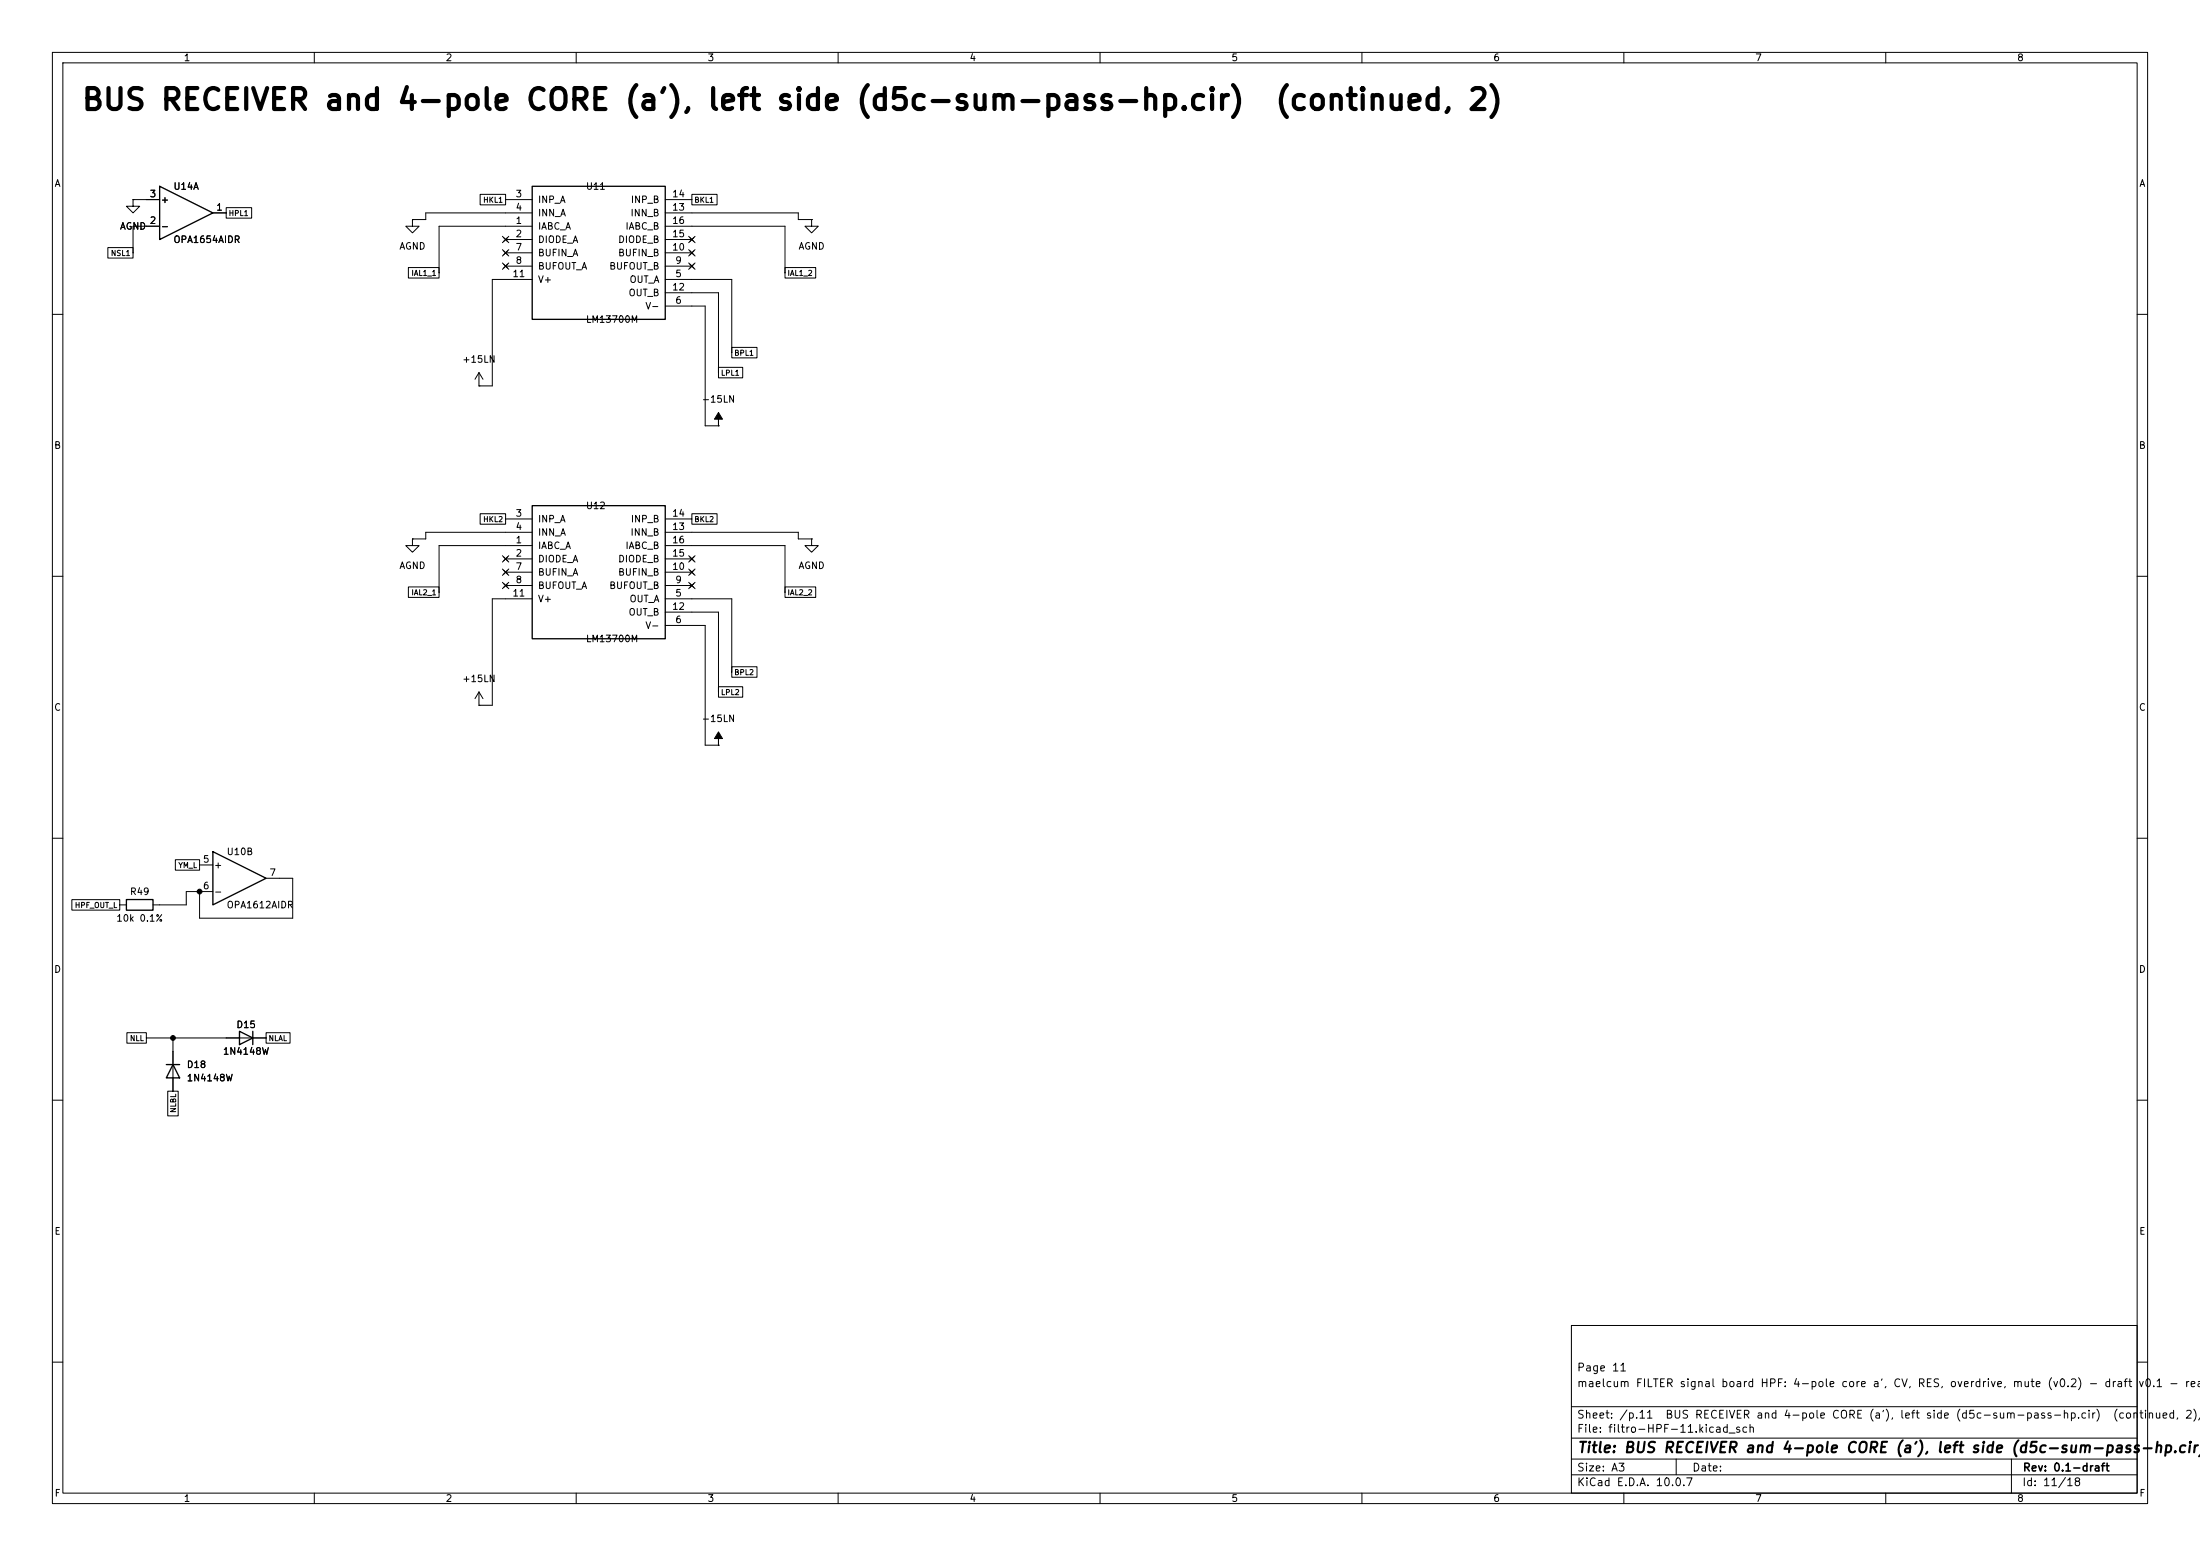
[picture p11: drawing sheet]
(kicad_sch
 (version 20260101)
 (generator "eeschema")
 (generator_version "10.0")
 (paper "A3")
 (title_block
  (title "BUS RECEIVER and 4-pole CORE (a'), left side (d5c-sum-pass-hp.cir)  (continued, 2)")
  (rev "0.1-draft")
  (comment 1 "maelcum FILTER signal board HPF: 4-pole core a', CV, RES, overdrive, mute (v0.2) - draft v0.1 - readable schematic")
  (comment 2 "Page 11"))
 (lib_symbols
  (symbol
   "Amplifier_Operational:TL074"
   (pin_names
    (offset 0.127)) (exclude_from_sim no) (in_bom yes) (on_board yes)
   (in_pos_files yes)
   (duplicate_pin_numbers_are_jumpers no)
   (property
    "Reference"
    "U" (at 0 5.08 0) (show_name no) (do_not_autoplace no) (effects (font (size 1.27 1.27)) (justify left)))
   (property
    "Value"
    "TL074" (at 0 -5.08 0) (show_name no) (do_not_autoplace no) (effects (font (size 1.27 1.27)) (justify left)))
   (property
    "Footprint"
    "" (at -1.27 2.54 0) (show_name no) (do_not_autoplace no) (hide yes) (effects (font (size 1.27 1.27))))
   (property
    "Datasheet"
    "http://www.ti.com/lit/ds/symlink/tl071.pdf" (at 1.27 5.08 0) (show_name no) (do_not_autoplace no) (hide yes) (effects (font (size 1.27 1.27))))
   (property
    "Description"
    "Quad Low-Noise JFET-Input Operational Amplifiers, DIP-14/SOIC-14" (at 0 0 0) (show_name no) (do_not_autoplace no) (hide yes) (effects (font (size 1.27 1.27))))
   (property
    "ki_locked"
    "" (at 0 0 0) (show_name no) (do_not_autoplace no) (effects (font (size 1.27 1.27))))
   (property
    "ki_keywords"
    "quad opamp" (at 0 0 0) (show_name no) (do_not_autoplace no) (hide yes) (effects (font (size 1.27 1.27))))
   (property
    "ki_fp_filters"
    "SOIC*3.9x8.7mm*P1.27mm* DIP*W7.62mm* TSSOP*4.4x5mm*P0.65mm* SSOP*5.3x6.2mm*P0.65mm* MSOP*3x3mm*P0.5mm*" (at 0 0 0) (show_name no) (do_not_autoplace no) (hide yes) (effects (font (size 1.27 1.27))))
   (symbol
    "TL074_1_1"
    (polyline (pts (xy -5.08 5.08) (xy 5.08 0) (xy -5.08 -5.08) (xy -5.08 5.08)) (stroke (width 0.254) (type default)) (fill (type background)))
    (pin
    output
    line (at 7.62 0 180) (length 2.54) (name
    "" (effects (font (size 1.27 1.27)))) (number
    "1" (effects (font (size 1.27 1.27)))))
    (pin
    input
    line (at -7.62 -2.54 0) (length 2.54) (name
    "-" (effects (font (size 1.27 1.27)))) (number
    "2" (effects (font (size 1.27 1.27)))))
    (pin
    input
    line (at -7.62 2.54 0) (length 2.54) (name
    "+" (effects (font (size 1.27 1.27)))) (number
    "3" (effects (font (size 1.27 1.27))))))
   (symbol
    "TL074_2_1"
    (polyline (pts (xy -5.08 5.08) (xy 5.08 0) (xy -5.08 -5.08) (xy -5.08 5.08)) (stroke (width 0.254) (type default)) (fill (type background)))
    (pin
    input
    line (at -7.62 2.54 0) (length 2.54) (name
    "+" (effects (font (size 1.27 1.27)))) (number
    "5" (effects (font (size 1.27 1.27)))))
    (pin
    input
    line (at -7.62 -2.54 0) (length 2.54) (name
    "-" (effects (font (size 1.27 1.27)))) (number
    "6" (effects (font (size 1.27 1.27)))))
    (pin
    output
    line (at 7.62 0 180) (length 2.54) (name
    "" (effects (font (size 1.27 1.27)))) (number
    "7" (effects (font (size 1.27 1.27))))))
   (symbol
    "TL074_3_1"
    (polyline (pts (xy -5.08 5.08) (xy 5.08 0) (xy -5.08 -5.08) (xy -5.08 5.08)) (stroke (width 0.254) (type default)) (fill (type background)))
    (pin
    output
    line (at 7.62 0 180) (length 2.54) (name
    "" (effects (font (size 1.27 1.27)))) (number
    "8" (effects (font (size 1.27 1.27)))))
    (pin
    input
    line (at -7.62 -2.54 0) (length 2.54) (name
    "-" (effects (font (size 1.27 1.27)))) (number
    "9" (effects (font (size 1.27 1.27)))))
    (pin
    input
    line (at -7.62 2.54 0) (length 2.54) (name
    "+" (effects (font (size 1.27 1.27)))) (number
    "10" (effects (font (size 1.27 1.27))))))
   (symbol
    "TL074_4_1"
    (polyline (pts (xy -5.08 5.08) (xy 5.08 0) (xy -5.08 -5.08) (xy -5.08 5.08)) (stroke (width 0.254) (type default)) (fill (type background)))
    (pin
    input
    line (at -7.62 2.54 0) (length 2.54) (name
    "+" (effects (font (size 1.27 1.27)))) (number
    "12" (effects (font (size 1.27 1.27)))))
    (pin
    input
    line (at -7.62 -2.54 0) (length 2.54) (name
    "-" (effects (font (size 1.27 1.27)))) (number
    "13" (effects (font (size 1.27 1.27)))))
    (pin
    output
    line (at 7.62 0 180) (length 2.54) (name
    "" (effects (font (size 1.27 1.27)))) (number
    "14" (effects (font (size 1.27 1.27))))))
   (symbol
    "TL074_5_1"
    (pin
    power_in
    line (at -2.54 7.62 270) (length 3.81) (name
    "V+" (effects (font (size 1.27 1.27)))) (number
    "4" (effects (font (size 1.27 1.27)))))
    (pin
    power_in
    line (at -2.54 -7.62 90) (length 3.81) (name
    "V-" (effects (font (size 1.27 1.27)))) (number
    "11" (effects (font (size 1.27 1.27))))))
   (embedded_fonts no))
  (symbol
   "power:GND"
   (power global)
   (pin_numbers (hide yes))
   (pin_names
    (offset 0) (hide yes)) (exclude_from_sim no) (in_bom yes) (on_board yes)
   (in_pos_files yes)
   (duplicate_pin_numbers_are_jumpers no)
   (property
    "Reference"
    "#PWR" (at 0 -6.35 0) (show_name no) (do_not_autoplace no) (hide yes) (effects (font (size 1.27 1.27))))
   (property
    "Value"
    "GND" (at 0 -3.81 0) (show_name no) (do_not_autoplace no) (effects (font (size 1.27 1.27))))
   (property
    "Footprint"
    "" (at 0 0 0) (show_name no) (do_not_autoplace no) (hide yes) (effects (font (size 1.27 1.27))))
   (property
    "Datasheet"
    "" (at 0 0 0) (show_name no) (do_not_autoplace no) (hide yes) (effects (font (size 1.27 1.27))))
   (property
    "Description"
    "Power symbol creates a global label with name \"GND\" , ground" (at 0 0 0) (show_name no) (do_not_autoplace no) (hide yes) (effects (font (size 1.27 1.27))))
   (property
    "ki_keywords"
    "global power" (at 0 0 0) (show_name no) (do_not_autoplace no) (hide yes) (effects (font (size 1.27 1.27))))
   (symbol
    "GND_0_1"
    (polyline (pts (xy 0 0) (xy 0 -1.27) (xy 1.27 -1.27) (xy 0 -2.54) (xy -1.27 -1.27) (xy 0 -1.27)) (stroke (width 0) (type default)) (fill (type none))))
   (symbol
    "GND_1_1"
    (pin
    power_in
    line (at 0 0 270) (length 0) (name
    "" (effects (font (size 1.27 1.27)))) (number
    "1" (effects (font (size 1.27 1.27))))))
   (embedded_fonts no))
  (symbol
   "maelcum:LM13700"
   (pin_names
    (offset 1.016)) (exclude_from_sim no) (in_bom yes) (on_board yes)
   (property
    "Reference"
    "U" (at 0 15.24 0) (effects (font (size 1.27 1.27))))
   (property
    "Value"
    "LM13700" (at 0 -15.24 0) (effects (font (size 1.27 1.27))))
   (property
    "Footprint"
    "Package_SO:SOIC-16_3.9x9.9mm_P1.27mm" (at 0 0 0) (effects (font (size 1.27 1.27)) (hide yes)))
   (property
    "Datasheet"
    "" (at 0 0 0) (effects (font (size 1.27 1.27)) (hide yes)))
   (property
    "Description"
    "OTA doppio. Pinout TI SNOSBW2F rev. nov 2015, §5 (2026-11-16)" (at 0 0 0) (effects (font (size 1.27 1.27)) (hide yes)))
   (symbol
    "LM13700_0_1"
    (rectangle (start -12.7 12.7) (end 12.7 -12.7) (stroke (width 0.254) (type default)) (fill (type background))))
   (symbol
    "LM13700_1_1"
    (pin
    input
    line (at -17.78 10.16 0) (length 5.08) (name
    "INP_A" (effects (font (size 1.27 1.27)))) (number
    "3" (effects (font (size 1.27 1.27)))))
    (pin
    input
    line (at -17.78 7.62 0) (length 5.08) (name
    "INN_A" (effects (font (size 1.27 1.27)))) (number
    "4" (effects (font (size 1.27 1.27)))))
    (pin
    input
    line (at -17.78 5.08 0) (length 5.08) (name
    "IABC_A" (effects (font (size 1.27 1.27)))) (number
    "1" (effects (font (size 1.27 1.27)))))
    (pin
    no_connect
    line (at -17.78 2.54 0) (length 5.08) (name
    "DIODE_A" (effects (font (size 1.27 1.27)))) (number
    "2" (effects (font (size 1.27 1.27)))))
    (pin
    no_connect
    line (at -17.78 0 0) (length 5.08) (name
    "BUFIN_A" (effects (font (size 1.27 1.27)))) (number
    "7" (effects (font (size 1.27 1.27)))))
    (pin
    no_connect
    line (at -17.78 -2.54 0) (length 5.08) (name
    "BUFOUT_A" (effects (font (size 1.27 1.27)))) (number
    "8" (effects (font (size 1.27 1.27)))))
    (pin
    power_in
    line (at -17.78 -5.08 0) (length 5.08) (name
    "V+" (effects (font (size 1.27 1.27)))) (number
    "11" (effects (font (size 1.27 1.27)))))
    (pin
    input
    line (at 17.78 10.16 180) (length 5.08) (name
    "INP_B" (effects (font (size 1.27 1.27)))) (number
    "14" (effects (font (size 1.27 1.27)))))
    (pin
    input
    line (at 17.78 7.62 180) (length 5.08) (name
    "INN_B" (effects (font (size 1.27 1.27)))) (number
    "13" (effects (font (size 1.27 1.27)))))
    (pin
    input
    line (at 17.78 5.08 180) (length 5.08) (name
    "IABC_B" (effects (font (size 1.27 1.27)))) (number
    "16" (effects (font (size 1.27 1.27)))))
    (pin
    no_connect
    line (at 17.78 2.54 180) (length 5.08) (name
    "DIODE_B" (effects (font (size 1.27 1.27)))) (number
    "15" (effects (font (size 1.27 1.27)))))
    (pin
    no_connect
    line (at 17.78 0 180) (length 5.08) (name
    "BUFIN_B" (effects (font (size 1.27 1.27)))) (number
    "10" (effects (font (size 1.27 1.27)))))
    (pin
    no_connect
    line (at 17.78 -2.54 180) (length 5.08) (name
    "BUFOUT_B" (effects (font (size 1.27 1.27)))) (number
    "9" (effects (font (size 1.27 1.27)))))
    (pin
    passive
    line (at 17.78 -5.08 180) (length 5.08) (name
    "OUT_A" (effects (font (size 1.27 1.27)))) (number
    "5" (effects (font (size 1.27 1.27)))))
    (pin
    passive
    line (at 17.78 -7.62 180) (length 5.08) (name
    "OUT_B" (effects (font (size 1.27 1.27)))) (number
    "12" (effects (font (size 1.27 1.27)))))
    (pin
    power_in
    line (at 17.78 -10.16 180) (length 5.08) (name
    "V-" (effects (font (size 1.27 1.27)))) (number
    "6" (effects (font (size 1.27 1.27)))))))
  (symbol
   "power:+15V"
   (power global)
   (pin_numbers (hide yes))
   (pin_names
    (offset 0) (hide yes)) (exclude_from_sim no) (in_bom yes) (on_board yes)
   (in_pos_files yes)
   (duplicate_pin_numbers_are_jumpers no)
   (property
    "Reference"
    "#PWR" (at 0 -3.81 0) (show_name no) (do_not_autoplace no) (hide yes) (effects (font (size 1.27 1.27))))
   (property
    "Value"
    "+15V" (at 0 3.556 0) (show_name no) (do_not_autoplace no) (effects (font (size 1.27 1.27))))
   (property
    "Footprint"
    "" (at 0 0 0) (show_name no) (do_not_autoplace no) (hide yes) (effects (font (size 1.27 1.27))))
   (property
    "Datasheet"
    "" (at 0 0 0) (show_name no) (do_not_autoplace no) (hide yes) (effects (font (size 1.27 1.27))))
   (property
    "Description"
    "Power symbol creates a global label with name \"+15V\"" (at 0 0 0) (show_name no) (do_not_autoplace no) (hide yes) (effects (font (size 1.27 1.27))))
   (property
    "ki_keywords"
    "global power" (at 0 0 0) (show_name no) (do_not_autoplace no) (hide yes) (effects (font (size 1.27 1.27))))
   (symbol
    "+15V_0_1"
    (polyline (pts (xy -0.762 1.27) (xy 0 2.54)) (stroke (width 0) (type default)) (fill (type none)))
    (polyline (pts (xy 0 2.54) (xy 0.762 1.27)) (stroke (width 0) (type default)) (fill (type none)))
    (polyline (pts (xy 0 0) (xy 0 2.54)) (stroke (width 0) (type default)) (fill (type none))))
   (symbol
    "+15V_1_1"
    (pin
    power_in
    line (at 0 0 90) (length 0) (name
    "" (effects (font (size 1.27 1.27)))) (number
    "1" (effects (font (size 1.27 1.27))))))
   (embedded_fonts no))
  (symbol
   "power:-15V"
   (power global)
   (pin_numbers (hide yes))
   (pin_names
    (offset 0) (hide yes)) (exclude_from_sim no) (in_bom yes) (on_board yes)
   (in_pos_files yes)
   (duplicate_pin_numbers_are_jumpers no)
   (property
    "Reference"
    "#PWR" (at 0 -3.81 0) (show_name no) (do_not_autoplace no) (hide yes) (effects (font (size 1.27 1.27))))
   (property
    "Value"
    "-15V" (at 0 3.556 0) (show_name no) (do_not_autoplace no) (effects (font (size 1.27 1.27))))
   (property
    "Footprint"
    "" (at 0 0 0) (show_name no) (do_not_autoplace no) (hide yes) (effects (font (size 1.27 1.27))))
   (property
    "Datasheet"
    "" (at 0 0 0) (show_name no) (do_not_autoplace no) (hide yes) (effects (font (size 1.27 1.27))))
   (property
    "Description"
    "Power symbol creates a global label with name \"-15V\"" (at 0 0 0) (show_name no) (do_not_autoplace no) (hide yes) (effects (font (size 1.27 1.27))))
   (property
    "ki_keywords"
    "global power" (at 0 0 0) (show_name no) (do_not_autoplace no) (hide yes) (effects (font (size 1.27 1.27))))
   (symbol
    "-15V_0_0"
    (pin
    power_in
    line (at 0 0 90) (length 0) (name
    "" (effects (font (size 1.27 1.27)))) (number
    "1" (effects (font (size 1.27 1.27))))))
   (symbol
    "-15V_0_1"
    (polyline (pts (xy 0 0) (xy 0 1.27) (xy 0.762 1.27) (xy 0 2.54) (xy -0.762 1.27) (xy 0 1.27)) (stroke (width 0) (type default)) (fill (type outline))))
   (embedded_fonts no))
  (symbol
   "Amplifier_Operational:OPA1612AxD"
   (pin_names
    (offset 0.127)) (exclude_from_sim no) (in_bom yes) (on_board yes)
   (in_pos_files yes)
   (duplicate_pin_numbers_are_jumpers no)
   (property
    "Reference"
    "U" (at 0 5.08 0) (show_name no) (do_not_autoplace no) (effects (font (size 1.27 1.27)) (justify left)))
   (property
    "Value"
    "OPA1612AxD" (at 0 -5.08 0) (show_name no) (do_not_autoplace no) (effects (font (size 1.27 1.27)) (justify left)))
   (property
    "Footprint"
    "" (at 0 0 0) (show_name no) (do_not_autoplace no) (hide yes) (effects (font (size 1.27 1.27))))
   (property
    "Datasheet"
    "http://www.ti.com/lit/ds/symlink/opa1612.pdf" (at 0 0 0) (show_name no) (do_not_autoplace no) (hide yes) (effects (font (size 1.27 1.27))))
   (property
    "Description"
    "Dual SoundPlus High Performance, Bipolar-Input Audio Operational Amplifiers, SOIC-8" (at 0 0 0) (show_name no) (do_not_autoplace no) (hide yes) (effects (font (size 1.27 1.27))))
   (property
    "ki_locked"
    "" (at 0 0 0) (show_name no) (do_not_autoplace no) (effects (font (size 1.27 1.27))))
   (property
    "ki_keywords"
    "dual opamp" (at 0 0 0) (show_name no) (do_not_autoplace no) (hide yes) (effects (font (size 1.27 1.27))))
   (property
    "ki_fp_filters"
    "SOIC*3.9x4.9mm*P1.27mm* DIP*W7.62mm* TO*99* OnSemi*Micro8* TSSOP*3x3mm*P0.65mm* TSSOP*4.4x3mm*P0.65mm* MSOP*3x3mm*P0.65mm* SSOP*3.9x4.9mm*P0.635mm* LFCSP*2x2mm*P0.5mm* *SIP* SOIC*5.3x6.2mm*P1.27mm*" (at 0 0 0) (show_name no) (do_not_autoplace no) (hide yes) (effects (font (size 1.27 1.27))))
   (symbol
    "OPA1612AxD_1_1"
    (polyline (pts (xy -5.08 5.08) (xy 5.08 0) (xy -5.08 -5.08) (xy -5.08 5.08)) (stroke (width 0.254) (type default)) (fill (type background)))
    (pin
    output
    line (at 7.62 0 180) (length 2.54) (name
    "" (effects (font (size 1.27 1.27)))) (number
    "1" (effects (font (size 1.27 1.27)))))
    (pin
    input
    line (at -7.62 -2.54 0) (length 2.54) (name
    "-" (effects (font (size 1.27 1.27)))) (number
    "2" (effects (font (size 1.27 1.27)))))
    (pin
    input
    line (at -7.62 2.54 0) (length 2.54) (name
    "+" (effects (font (size 1.27 1.27)))) (number
    "3" (effects (font (size 1.27 1.27))))))
   (symbol
    "OPA1612AxD_2_1"
    (polyline (pts (xy -5.08 5.08) (xy 5.08 0) (xy -5.08 -5.08) (xy -5.08 5.08)) (stroke (width 0.254) (type default)) (fill (type background)))
    (pin
    input
    line (at -7.62 2.54 0) (length 2.54) (name
    "+" (effects (font (size 1.27 1.27)))) (number
    "5" (effects (font (size 1.27 1.27)))))
    (pin
    input
    line (at -7.62 -2.54 0) (length 2.54) (name
    "-" (effects (font (size 1.27 1.27)))) (number
    "6" (effects (font (size 1.27 1.27)))))
    (pin
    output
    line (at 7.62 0 180) (length 2.54) (name
    "" (effects (font (size 1.27 1.27)))) (number
    "7" (effects (font (size 1.27 1.27))))))
   (symbol
    "OPA1612AxD_3_1"
    (pin
    power_in
    line (at -2.54 -7.62 90) (length 3.81) (name
    "V-" (effects (font (size 1.27 1.27)))) (number
    "4" (effects (font (size 1.27 1.27)))))
    (pin
    power_in
    line (at -2.54 7.62 270) (length 3.81) (name
    "V+" (effects (font (size 1.27 1.27)))) (number
    "8" (effects (font (size 1.27 1.27))))))
   (embedded_fonts no))
  (symbol
   "Device:R"
   (pin_numbers (hide yes))
   (pin_names
    (offset 0)) (exclude_from_sim no) (in_bom yes) (on_board yes)
   (in_pos_files yes)
   (duplicate_pin_numbers_are_jumpers no)
   (property
    "Reference"
    "R" (at 2.032 0 90) (show_name no) (do_not_autoplace no) (effects (font (size 1.27 1.27))))
   (property
    "Value"
    "R" (at 0 0 90) (show_name no) (do_not_autoplace no) (effects (font (size 1.27 1.27))))
   (property
    "Footprint"
    "" (at -1.778 0 90) (show_name no) (do_not_autoplace no) (hide yes) (effects (font (size 1.27 1.27))))
   (property
    "Datasheet"
    "" (at 0 0 0) (show_name no) (do_not_autoplace no) (hide yes) (effects (font (size 1.27 1.27))))
   (property
    "Description"
    "Resistor" (at 0 0 0) (show_name no) (do_not_autoplace no) (hide yes) (effects (font (size 1.27 1.27))))
   (property
    "ki_keywords"
    "R res resistor" (at 0 0 0) (show_name no) (do_not_autoplace no) (hide yes) (effects (font (size 1.27 1.27))))
   (property
    "ki_fp_filters"
    "R_*" (at 0 0 0) (show_name no) (do_not_autoplace no) (hide yes) (effects (font (size 1.27 1.27))))
   (symbol
    "R_0_1"
    (rectangle (start -1.016 -2.54) (end 1.016 2.54) (stroke (width 0.254) (type default)) (fill (type none))))
   (symbol
    "R_1_1"
    (pin
    passive
    line (at 0 3.81 270) (length 1.27) (name
    "" (effects (font (size 1.27 1.27)))) (number
    "1" (effects (font (size 1.27 1.27)))))
    (pin
    passive
    line (at 0 -3.81 90) (length 1.27) (name
    "" (effects (font (size 1.27 1.27)))) (number
    "2" (effects (font (size 1.27 1.27))))))
   (embedded_fonts no))
  (symbol
   "Diode:1N4148W"
   (pin_numbers (hide yes))
   (pin_names (hide yes)) (exclude_from_sim no) (in_bom yes) (on_board yes)
   (in_pos_files yes)
   (duplicate_pin_numbers_are_jumpers no)
   (property
    "Reference"
    "D" (at 0 2.54 0) (show_name no) (do_not_autoplace no) (effects (font (size 1.27 1.27))))
   (property
    "Value"
    "1N4148W" (at 0 -2.54 0) (show_name no) (do_not_autoplace no) (effects (font (size 1.27 1.27))))
   (property
    "Footprint"
    "Diode_SMD:D_SOD-123" (at 0 -4.445 0) (show_name no) (do_not_autoplace no) (hide yes) (effects (font (size 1.27 1.27))))
   (property
    "Datasheet"
    "https://www.vishay.com/docs/85748/1n4148w.pdf" (at 0 0 0) (show_name no) (do_not_autoplace no) (hide yes) (effects (font (size 1.27 1.27))))
   (property
    "Description"
    "75V 0.15A Fast Switching Diode, SOD-123" (at 0 0 0) (show_name no) (do_not_autoplace no) (hide yes) (effects (font (size 1.27 1.27))))
   (property
    "Sim.Device"
    "D" (at 0 0 0) (show_name no) (do_not_autoplace no) (hide yes) (effects (font (size 1.27 1.27))))
   (property
    "Sim.Pins"
    "1=K 2=A" (at 0 0 0) (show_name no) (do_not_autoplace no) (hide yes) (effects (font (size 1.27 1.27))))
   (property
    "ki_keywords"
    "diode" (at 0 0 0) (show_name no) (do_not_autoplace no) (hide yes) (effects (font (size 1.27 1.27))))
   (property
    "ki_fp_filters"
    "D*SOD?123*" (at 0 0 0) (show_name no) (do_not_autoplace no) (hide yes) (effects (font (size 1.27 1.27))))
   (symbol
    "1N4148W_0_1"
    (polyline (pts (xy -1.27 1.27) (xy -1.27 -1.27)) (stroke (width 0.254) (type default)) (fill (type none)))
    (polyline (pts (xy 1.27 1.27) (xy 1.27 -1.27) (xy -1.27 0) (xy 1.27 1.27)) (stroke (width 0.254) (type default)) (fill (type none)))
    (polyline (pts (xy 1.27 0) (xy -1.27 0)) (stroke (width 0) (type default)) (fill (type none))))
   (symbol
    "1N4148W_1_1"
    (pin
    passive
    line (at -3.81 0 0) (length 2.54) (name
    "K" (effects (font (size 1.27 1.27)))) (number
    "1" (effects (font (size 1.27 1.27)))))
    (pin
    passive
    line (at 3.81 0 180) (length 2.54) (name
    "A" (effects (font (size 1.27 1.27)))) (number
    "2" (effects (font (size 1.27 1.27))))))
   (embedded_fonts no)))
 (text
  "BUS RECEIVER and 4-pole CORE (a'), left side (d5c-sum-pass-hp.cir)  (continued, 2)"
  (exclude_from_sim no)
  (at 15.24 21.59 0)
  (effects (font (size 4 4)
    (bold yes)) (justify left bottom)))
 (symbol
  (lib_id "Amplifier_Operational:TL074")
  (at 35.56 40.64 0)
  (unit 1)
  (body_style 1)
  (exclude_from_sim no)
  (in_bom yes)
  (on_board yes)
  (dnp no)
  (property
   "Reference"
   "U14" (at 33.02 35.56 0) (effects (font (size 1.27 1.27)) (justify left)))
  (property
   "Value"
   "OPA1654AIDR" (at 33.02 45.72 0) (effects (font (size 1.27 1.27)) (justify left)))
  (property
   "Footprint"
   "Package_SO:SOIC-14_3.9x8.7mm_P1.27mm" (at 35.56 40.64 0) (effects (font (size 1.27 1.27)) (justify left) (hide yes)))
  (property
   "Datasheet"
   "" (at 35.56 40.64 0) (effects (font (size 1.27 1.27)) (justify left) (hide yes)))
  (property
   "Nota"
   "core lato L: summer e buffer di stato" (at 35.56 40.64 0) (effects (font (size 1.27 1.27)) (justify left) (hide yes)))
  (pin
   "1")
  (pin
   "2")
  (pin
   "3")
  (instances (project
    "filtro-HPF" (path
    "/7a3f7285-eb38-561d-91e0-6ac4030fed34/5cca41ad-3c49-5d22-bd94-cd3912ddd7f5" (reference "U14") (unit 1)))))
 (wire
  (pts (xy 25.4 38.1) (xy 27.94 38.1))
  (stroke (width 0) (type default)))
 (symbol
  (lib_id "power:GND")
  (at 25.4 38.1 0)
  (unit 1)
  (body_style 1)
  (exclude_from_sim no)
  (in_bom yes)
  (on_board yes)
  (dnp no)
  (property
   "Reference"
   "#PWR001" (at 25.4 38.1 0) (effects (font (size 1.27 1.27)) (justify left) (hide yes)))
  (property
   "Value"
   "AGND" (at 25.4 43.18 0) (effects (font (size 1.27 1.27))))
  (property
   "Footprint"
   "" (at 25.4 38.1 0) (effects (font (size 1.27 1.27)) (justify left) (hide yes)))
  (property
   "Datasheet"
   "" (at 25.4 38.1 0) (effects (font (size 1.27 1.27)) (justify left) (hide yes)))
  (pin
   "1")
  (instances (project
    "filtro-HPF" (path
    "/7a3f7285-eb38-561d-91e0-6ac4030fed34/5cca41ad-3c49-5d22-bd94-cd3912ddd7f5" (reference "#PWR001") (unit 1)))))
 (wire
  (pts (xy 27.94 43.18) (xy 25.4 43.18))
  (stroke (width 0) (type default)))
 (wire
  (pts (xy 25.4 43.18) (xy 25.4 48.26))
  (stroke (width 0) (type default)))
 (symbol
  (lib_id "maelcum:LM13700")
  (at 114.3 48.26 0)
  (unit 1)
  (body_style 1)
  (exclude_from_sim no)
  (in_bom yes)
  (on_board yes)
  (dnp no)
  (property
   "Reference"
   "U11" (at 111.76 35.56 0) (effects (font (size 1.27 1.27)) (justify left)))
  (property
   "Value"
   "LM13700M" (at 111.76 60.96 0) (effects (font (size 1.27 1.27)) (justify left)))
  (property
   "Footprint"
   "Package_SO:SOIC-16_3.9x9.9mm_P1.27mm" (at 114.3 48.26 0) (effects (font (size 1.27 1.27)) (justify left) (hide yes)))
  (property
   "Datasheet"
   "" (at 114.3 48.26 0) (effects (font (size 1.27 1.27)) (justify left) (hide yes)))
  (property
   "Nota"
   "integratori della sezione 1, lato L" (at 114.3 48.26 0) (effects (font (size 1.27 1.27)) (justify left) (hide yes)))
  (pin
   "3")
  (pin
   "4")
  (pin
   "1")
  (pin
   "2")
  (pin
   "7")
  (pin
   "8")
  (pin
   "11")
  (pin
   "14")
  (pin
   "13")
  (pin
   "16")
  (pin
   "15")
  (pin
   "10")
  (pin
   "9")
  (pin
   "5")
  (pin
   "12")
  (pin
   "6")
  (instances (project
    "filtro-HPF" (path
    "/7a3f7285-eb38-561d-91e0-6ac4030fed34/5cca41ad-3c49-5d22-bd94-cd3912ddd7f5" (reference "U11") (unit 1)))))
 (wire
  (pts (xy 96.52 40.64) (xy 81.28 40.64))
  (stroke (width 0) (type default)))
 (wire
  (pts (xy 81.28 40.64) (xy 81.28 41.91))
  (stroke (width 0) (type default)))
 (wire
  (pts (xy 81.28 41.91) (xy 78.74 41.91))
  (stroke (width 0) (type default)))
 (symbol
  (lib_id "power:GND")
  (at 78.74 41.91 0)
  (unit 1)
  (body_style 1)
  (exclude_from_sim no)
  (in_bom yes)
  (on_board yes)
  (dnp no)
  (property
   "Reference"
   "#PWR002" (at 78.74 41.91 0) (effects (font (size 1.27 1.27)) (justify left) (hide yes)))
  (property
   "Value"
   "AGND" (at 78.74 46.99 0) (effects (font (size 1.27 1.27))))
  (property
   "Footprint"
   "" (at 78.74 41.91 0) (effects (font (size 1.27 1.27)) (justify left) (hide yes)))
  (property
   "Datasheet"
   "" (at 78.74 41.91 0) (effects (font (size 1.27 1.27)) (justify left) (hide yes)))
  (pin
   "1")
  (instances (project
    "filtro-HPF" (path
    "/7a3f7285-eb38-561d-91e0-6ac4030fed34/5cca41ad-3c49-5d22-bd94-cd3912ddd7f5" (reference "#PWR002") (unit 1)))))
 (wire
  (pts (xy 96.52 43.18) (xy 83.82 43.18))
  (stroke (width 0) (type default)))
 (wire
  (pts (xy 83.82 43.18) (xy 83.82 52.07))
  (stroke (width 0) (type default)))
 (no_connect
  (at 96.52 45.72))
 (no_connect
  (at 96.52 48.26))
 (no_connect
  (at 96.52 50.8))
 (wire
  (pts (xy 96.52 53.34) (xy 93.98 53.34))
  (stroke (width 0) (type default)))
 (wire
  (pts (xy 93.98 53.34) (xy 93.98 73.66))
  (stroke (width 0) (type default)))
 (wire
  (pts (xy 93.98 73.66) (xy 91.44 73.66))
  (stroke (width 0) (type default)))
 (symbol
  (lib_id "power:+15V")
  (at 91.44 73.66 0)
  (unit 1)
  (body_style 1)
  (exclude_from_sim no)
  (in_bom yes)
  (on_board yes)
  (dnp no)
  (property
   "Reference"
   "#PWR003" (at 91.44 73.66 0) (effects (font (size 1.27 1.27)) (justify left) (hide yes)))
  (property
   "Value"
   "+15LN" (at 91.44 68.58 0) (effects (font (size 1.27 1.27))))
  (property
   "Footprint"
   "" (at 91.44 73.66 0) (effects (font (size 1.27 1.27)) (justify left) (hide yes)))
  (property
   "Datasheet"
   "" (at 91.44 73.66 0) (effects (font (size 1.27 1.27)) (justify left) (hide yes)))
  (pin
   "1")
  (instances (project
    "filtro-HPF" (path
    "/7a3f7285-eb38-561d-91e0-6ac4030fed34/5cca41ad-3c49-5d22-bd94-cd3912ddd7f5" (reference "#PWR003") (unit 1)))))
 (wire
  (pts (xy 132.08 40.64) (xy 152.4 40.64))
  (stroke (width 0) (type default)))
 (wire
  (pts (xy 152.4 40.64) (xy 152.4 41.91))
  (stroke (width 0) (type default)))
 (wire
  (pts (xy 152.4 41.91) (xy 154.94 41.91))
  (stroke (width 0) (type default)))
 (symbol
  (lib_id "power:GND")
  (at 154.94 41.91 0)
  (unit 1)
  (body_style 1)
  (exclude_from_sim no)
  (in_bom yes)
  (on_board yes)
  (dnp no)
  (property
   "Reference"
   "#PWR004" (at 154.94 41.91 0) (effects (font (size 1.27 1.27)) (justify left) (hide yes)))
  (property
   "Value"
   "AGND" (at 154.94 46.99 0) (effects (font (size 1.27 1.27))))
  (property
   "Footprint"
   "" (at 154.94 41.91 0) (effects (font (size 1.27 1.27)) (justify left) (hide yes)))
  (property
   "Datasheet"
   "" (at 154.94 41.91 0) (effects (font (size 1.27 1.27)) (justify left) (hide yes)))
  (pin
   "1")
  (instances (project
    "filtro-HPF" (path
    "/7a3f7285-eb38-561d-91e0-6ac4030fed34/5cca41ad-3c49-5d22-bd94-cd3912ddd7f5" (reference "#PWR004") (unit 1)))))
 (wire
  (pts (xy 132.08 43.18) (xy 149.86 43.18))
  (stroke (width 0) (type default)))
 (wire
  (pts (xy 149.86 43.18) (xy 149.86 52.07))
  (stroke (width 0) (type default)))
 (no_connect
  (at 132.08 45.72))
 (no_connect
  (at 132.08 48.26))
 (no_connect
  (at 132.08 50.8))
 (wire
  (pts (xy 132.08 53.34) (xy 139.7 53.34))
  (stroke (width 0) (type default)))
 (wire
  (pts (xy 139.7 53.34) (xy 139.7 67.31))
  (stroke (width 0) (type default)))
 (wire
  (pts (xy 132.08 55.88) (xy 137.16 55.88))
  (stroke (width 0) (type default)))
 (wire
  (pts (xy 137.16 55.88) (xy 137.16 71.12))
  (stroke (width 0) (type default)))
 (wire
  (pts (xy 132.08 58.42) (xy 134.62 58.42))
  (stroke (width 0) (type default)))
 (wire
  (pts (xy 134.62 58.42) (xy 134.62 81.28))
  (stroke (width 0) (type default)))
 (wire
  (pts (xy 134.62 81.28) (xy 137.16 81.28))
  (stroke (width 0) (type default)))
 (symbol
  (lib_id "power:-15V")
  (at 137.16 81.28 0)
  (unit 1)
  (body_style 1)
  (exclude_from_sim no)
  (in_bom yes)
  (on_board yes)
  (dnp no)
  (property
   "Reference"
   "#PWR005" (at 137.16 81.28 0) (effects (font (size 1.27 1.27)) (justify left) (hide yes)))
  (property
   "Value"
   "-15LN" (at 137.16 76.2 0) (effects (font (size 1.27 1.27))))
  (property
   "Footprint"
   "" (at 137.16 81.28 0) (effects (font (size 1.27 1.27)) (justify left) (hide yes)))
  (property
   "Datasheet"
   "" (at 137.16 81.28 0) (effects (font (size 1.27 1.27)) (justify left) (hide yes)))
  (pin
   "1")
  (instances (project
    "filtro-HPF" (path
    "/7a3f7285-eb38-561d-91e0-6ac4030fed34/5cca41ad-3c49-5d22-bd94-cd3912ddd7f5" (reference "#PWR005") (unit 1)))))
 (symbol
  (lib_id "maelcum:LM13700")
  (at 114.3 109.22 0)
  (unit 1)
  (body_style 1)
  (exclude_from_sim no)
  (in_bom yes)
  (on_board yes)
  (dnp no)
  (property
   "Reference"
   "U12" (at 111.76 96.52 0) (effects (font (size 1.27 1.27)) (justify left)))
  (property
   "Value"
   "LM13700M" (at 111.76 121.92 0) (effects (font (size 1.27 1.27)) (justify left)))
  (property
   "Footprint"
   "Package_SO:SOIC-16_3.9x9.9mm_P1.27mm" (at 114.3 109.22 0) (effects (font (size 1.27 1.27)) (justify left) (hide yes)))
  (property
   "Datasheet"
   "" (at 114.3 109.22 0) (effects (font (size 1.27 1.27)) (justify left) (hide yes)))
  (property
   "Nota"
   "integratori della sezione 2, lato L" (at 114.3 109.22 0) (effects (font (size 1.27 1.27)) (justify left) (hide yes)))
  (pin
   "3")
  (pin
   "4")
  (pin
   "1")
  (pin
   "2")
  (pin
   "7")
  (pin
   "8")
  (pin
   "11")
  (pin
   "14")
  (pin
   "13")
  (pin
   "16")
  (pin
   "15")
  (pin
   "10")
  (pin
   "9")
  (pin
   "5")
  (pin
   "12")
  (pin
   "6")
  (instances (project
    "filtro-HPF" (path
    "/7a3f7285-eb38-561d-91e0-6ac4030fed34/5cca41ad-3c49-5d22-bd94-cd3912ddd7f5" (reference "U12") (unit 1)))))
 (wire
  (pts (xy 96.52 101.6) (xy 81.28 101.6))
  (stroke (width 0) (type default)))
 (wire
  (pts (xy 81.28 101.6) (xy 81.28 102.87))
  (stroke (width 0) (type default)))
 (wire
  (pts (xy 81.28 102.87) (xy 78.74 102.87))
  (stroke (width 0) (type default)))
 (symbol
  (lib_id "power:GND")
  (at 78.74 102.87 0)
  (unit 1)
  (body_style 1)
  (exclude_from_sim no)
  (in_bom yes)
  (on_board yes)
  (dnp no)
  (property
   "Reference"
   "#PWR006" (at 78.74 102.87 0) (effects (font (size 1.27 1.27)) (justify left) (hide yes)))
  (property
   "Value"
   "AGND" (at 78.74 107.95 0) (effects (font (size 1.27 1.27))))
  (property
   "Footprint"
   "" (at 78.74 102.87 0) (effects (font (size 1.27 1.27)) (justify left) (hide yes)))
  (property
   "Datasheet"
   "" (at 78.74 102.87 0) (effects (font (size 1.27 1.27)) (justify left) (hide yes)))
  (pin
   "1")
  (instances (project
    "filtro-HPF" (path
    "/7a3f7285-eb38-561d-91e0-6ac4030fed34/5cca41ad-3c49-5d22-bd94-cd3912ddd7f5" (reference "#PWR006") (unit 1)))))
 (wire
  (pts (xy 96.52 104.14) (xy 83.82 104.14))
  (stroke (width 0) (type default)))
 (wire
  (pts (xy 83.82 104.14) (xy 83.82 113.03))
  (stroke (width 0) (type default)))
 (no_connect
  (at 96.52 106.68))
 (no_connect
  (at 96.52 109.22))
 (no_connect
  (at 96.52 111.76))
 (wire
  (pts (xy 96.52 114.3) (xy 93.98 114.3))
  (stroke (width 0) (type default)))
 (wire
  (pts (xy 93.98 114.3) (xy 93.98 134.62))
  (stroke (width 0) (type default)))
 (wire
  (pts (xy 93.98 134.62) (xy 91.44 134.62))
  (stroke (width 0) (type default)))
 (symbol
  (lib_id "power:+15V")
  (at 91.44 134.62 0)
  (unit 1)
  (body_style 1)
  (exclude_from_sim no)
  (in_bom yes)
  (on_board yes)
  (dnp no)
  (property
   "Reference"
   "#PWR007" (at 91.44 134.62 0) (effects (font (size 1.27 1.27)) (justify left) (hide yes)))
  (property
   "Value"
   "+15LN" (at 91.44 129.54 0) (effects (font (size 1.27 1.27))))
  (property
   "Footprint"
   "" (at 91.44 134.62 0) (effects (font (size 1.27 1.27)) (justify left) (hide yes)))
  (property
   "Datasheet"
   "" (at 91.44 134.62 0) (effects (font (size 1.27 1.27)) (justify left) (hide yes)))
  (pin
   "1")
  (instances (project
    "filtro-HPF" (path
    "/7a3f7285-eb38-561d-91e0-6ac4030fed34/5cca41ad-3c49-5d22-bd94-cd3912ddd7f5" (reference "#PWR007") (unit 1)))))
 (wire
  (pts (xy 132.08 101.6) (xy 152.4 101.6))
  (stroke (width 0) (type default)))
 (wire
  (pts (xy 152.4 101.6) (xy 152.4 102.87))
  (stroke (width 0) (type default)))
 (wire
  (pts (xy 152.4 102.87) (xy 154.94 102.87))
  (stroke (width 0) (type default)))
 (symbol
  (lib_id "power:GND")
  (at 154.94 102.87 0)
  (unit 1)
  (body_style 1)
  (exclude_from_sim no)
  (in_bom yes)
  (on_board yes)
  (dnp no)
  (property
   "Reference"
   "#PWR008" (at 154.94 102.87 0) (effects (font (size 1.27 1.27)) (justify left) (hide yes)))
  (property
   "Value"
   "AGND" (at 154.94 107.95 0) (effects (font (size 1.27 1.27))))
  (property
   "Footprint"
   "" (at 154.94 102.87 0) (effects (font (size 1.27 1.27)) (justify left) (hide yes)))
  (property
   "Datasheet"
   "" (at 154.94 102.87 0) (effects (font (size 1.27 1.27)) (justify left) (hide yes)))
  (pin
   "1")
  (instances (project
    "filtro-HPF" (path
    "/7a3f7285-eb38-561d-91e0-6ac4030fed34/5cca41ad-3c49-5d22-bd94-cd3912ddd7f5" (reference "#PWR008") (unit 1)))))
 (wire
  (pts (xy 132.08 104.14) (xy 149.86 104.14))
  (stroke (width 0) (type default)))
 (wire
  (pts (xy 149.86 104.14) (xy 149.86 113.03))
  (stroke (width 0) (type default)))
 (no_connect
  (at 132.08 106.68))
 (no_connect
  (at 132.08 109.22))
 (no_connect
  (at 132.08 111.76))
 (wire
  (pts (xy 132.08 114.3) (xy 139.7 114.3))
  (stroke (width 0) (type default)))
 (wire
  (pts (xy 139.7 114.3) (xy 139.7 128.27))
  (stroke (width 0) (type default)))
 (wire
  (pts (xy 132.08 116.84) (xy 137.16 116.84))
  (stroke (width 0) (type default)))
 (wire
  (pts (xy 137.16 116.84) (xy 137.16 132.08))
  (stroke (width 0) (type default)))
 (wire
  (pts (xy 132.08 119.38) (xy 134.62 119.38))
  (stroke (width 0) (type default)))
 (wire
  (pts (xy 134.62 119.38) (xy 134.62 142.24))
  (stroke (width 0) (type default)))
 (wire
  (pts (xy 134.62 142.24) (xy 137.16 142.24))
  (stroke (width 0) (type default)))
 (symbol
  (lib_id "power:-15V")
  (at 137.16 142.24 0)
  (unit 1)
  (body_style 1)
  (exclude_from_sim no)
  (in_bom yes)
  (on_board yes)
  (dnp no)
  (property
   "Reference"
   "#PWR009" (at 137.16 142.24 0) (effects (font (size 1.27 1.27)) (justify left) (hide yes)))
  (property
   "Value"
   "-15LN" (at 137.16 137.16 0) (effects (font (size 1.27 1.27))))
  (property
   "Footprint"
   "" (at 137.16 142.24 0) (effects (font (size 1.27 1.27)) (justify left) (hide yes)))
  (property
   "Datasheet"
   "" (at 137.16 142.24 0) (effects (font (size 1.27 1.27)) (justify left) (hide yes)))
  (pin
   "1")
  (instances (project
    "filtro-HPF" (path
    "/7a3f7285-eb38-561d-91e0-6ac4030fed34/5cca41ad-3c49-5d22-bd94-cd3912ddd7f5" (reference "#PWR009") (unit 1)))))
 (symbol
  (lib_id "Amplifier_Operational:OPA1612AxD")
  (at 45.72 167.64 0)
  (unit 2)
  (body_style 1)
  (exclude_from_sim no)
  (in_bom yes)
  (on_board yes)
  (dnp no)
  (property
   "Reference"
   "U10" (at 43.18 162.56 0) (effects (font (size 1.27 1.27)) (justify left)))
  (property
   "Value"
   "OPA1612AIDR" (at 43.18 172.72 0) (effects (font (size 1.27 1.27)) (justify left)))
  (property
   "Footprint"
   "Package_SO:SOIC-8_3.9x4.9mm_P1.27mm" (at 45.72 167.64 0) (effects (font (size 1.27 1.27)) (justify left) (hide yes)))
  (property
   "Datasheet"
   "" (at 45.72 167.64 0) (effects (font (size 1.27 1.27)) (justify left) (hide yes)))
  (property
   "Nota"
   "ricevitore del bus (A) e driver d'uscita (B), lato L" (at 45.72 167.64 0) (effects (font (size 1.27 1.27)) (justify left) (hide yes)))
  (pin
   "5")
  (pin
   "6")
  (pin
   "7")
  (instances (project
    "filtro-HPF" (path
    "/7a3f7285-eb38-561d-91e0-6ac4030fed34/5cca41ad-3c49-5d22-bd94-cd3912ddd7f5" (reference "U10") (unit 2)))))
 (wire
  (pts (xy 38.1 170.18) (xy 35.56 170.18))
  (stroke (width 0) (type default)))
 (wire
  (pts (xy 35.56 170.18) (xy 35.56 172.72))
  (stroke (width 0) (type default)))
 (symbol
  (lib_id "Device:R")
  (at 26.67 172.72 270)
  (unit 1)
  (body_style 1)
  (exclude_from_sim no)
  (in_bom yes)
  (on_board yes)
  (dnp no)
  (property
   "Reference"
   "R49" (at 26.67 170.18 90) (effects (font (size 1.27 1.27))))
  (property
   "Value"
   "10k 0.1%" (at 26.67 175.26 90) (effects (font (size 1.27 1.27))))
  (property
   "Footprint"
   "Resistor_SMD:R_0805_2012Metric" (at 26.67 172.72 0) (effects (font (size 1.27 1.27)) (justify left) (hide yes)))
  (property
   "Datasheet"
   "" (at 26.67 172.72 0) (effects (font (size 1.27 1.27)) (justify left) (hide yes)))
  (property
   "Nota"
   "R lato sorgente sul DJ bus (dec. 159)" (at 26.67 172.72 0) (effects (font (size 1.27 1.27)) (justify left) (hide yes)))
  (pin
   "1")
  (pin
   "2")
  (instances (project
    "filtro-HPF" (path
    "/7a3f7285-eb38-561d-91e0-6ac4030fed34/5cca41ad-3c49-5d22-bd94-cd3912ddd7f5" (reference "R49") (unit 1)))))
 (wire
  (pts (xy 35.56 172.72) (xy 30.48 172.72))
  (stroke (width 0) (type default)))
 (symbol
  (lib_id "Diode:1N4148W")
  (at 33.02 204.47 270)
  (unit 1)
  (body_style 1)
  (exclude_from_sim no)
  (in_bom yes)
  (on_board yes)
  (dnp no)
  (property
   "Reference"
   "D18" (at 35.56 203.2 90) (effects (font (size 1.27 1.27)) (justify left)))
  (property
   "Value"
   "1N4148W" (at 35.56 205.74 90) (effects (font (size 1.27 1.27)) (justify left)))
  (property
   "Footprint"
   "Diode_SMD:D_SOD-123" (at 33.02 204.47 0) (effects (font (size 1.27 1.27)) (justify left) (hide yes)))
  (property
   "Datasheet"
   "" (at 33.02 204.47 0) (effects (font (size 1.27 1.27)) (justify left) (hide yes)))
  (pin
   "1")
  (pin
   "2")
  (instances (project
    "filtro-HPF" (path
    "/7a3f7285-eb38-561d-91e0-6ac4030fed34/5cca41ad-3c49-5d22-bd94-cd3912ddd7f5" (reference "D18") (unit 1)))))
 (symbol
  (lib_id "Diode:1N4148W")
  (at 46.99 198.12 180)
  (unit 1)
  (body_style 1)
  (exclude_from_sim no)
  (in_bom yes)
  (on_board yes)
  (dnp no)
  (property
   "Reference"
   "D15" (at 46.99 195.58 0) (effects (font (size 1.27 1.27))))
  (property
   "Value"
   "1N4148W" (at 46.99 200.66 0) (effects (font (size 1.27 1.27))))
  (property
   "Footprint"
   "Diode_SMD:D_SOD-123" (at 46.99 198.12 0) (effects (font (size 1.27 1.27)) (justify left) (hide yes)))
  (property
   "Datasheet"
   "" (at 46.99 198.12 0) (effects (font (size 1.27 1.27)) (justify left) (hide yes)))
  (pin
   "1")
  (pin
   "2")
  (instances (project
    "filtro-HPF" (path
    "/7a3f7285-eb38-561d-91e0-6ac4030fed34/5cca41ad-3c49-5d22-bd94-cd3912ddd7f5" (reference "D15") (unit 1)))))
 (wire
  (pts (xy 27.94 198.12) (xy 33.02 198.12))
  (stroke (width 0) (type default)))
 (wire
  (pts (xy 33.02 198.12) (xy 33.02 200.66))
  (stroke (width 0) (type default)))
 (wire
  (pts (xy 33.02 198.12) (xy 43.18 198.12))
  (stroke (width 0) (type default)))
 (junction
  (at 33.02 198.12)
  (diameter 0)
  (color 0 0 0 0))
 (wire
  (pts (xy 38.1 170.18) (xy 38.1 175.26))
  (stroke (width 0) (type default)))
 (wire
  (pts (xy 38.1 175.26) (xy 55.88 175.26))
  (stroke (width 0) (type default)))
 (wire
  (pts (xy 55.88 175.26) (xy 55.88 167.64))
  (stroke (width 0) (type default)))
 (wire
  (pts (xy 55.88 167.64) (xy 53.34 167.64))
  (stroke (width 0) (type default)))
 (junction
  (at 38.1 170.18)
  (diameter 0)
  (color 0 0 0 0))
 (global_label
  "HPL1"
  (shape passive)
  (at 43.18 40.64 0)
  (fields_autoplaced yes)
  (effects (font (size 1 1)) (justify left)))
 (global_label
  "NSL1"
  (shape passive)
  (at 25.4 48.26 180)
  (fields_autoplaced yes)
  (effects (font (size 1 1)) (justify right)))
 (global_label
  "HKL1"
  (shape passive)
  (at 96.52 38.1 180)
  (fields_autoplaced yes)
  (effects (font (size 1 1)) (justify right)))
 (global_label
  "IAL1_1"
  (shape passive)
  (at 83.82 52.07 180)
  (fields_autoplaced yes)
  (effects (font (size 1 1)) (justify right)))
 (global_label
  "BKL1"
  (shape passive)
  (at 132.08 38.1 0)
  (fields_autoplaced yes)
  (effects (font (size 1 1)) (justify left)))
 (global_label
  "IAL1_2"
  (shape passive)
  (at 149.86 52.07 0)
  (fields_autoplaced yes)
  (effects (font (size 1 1)) (justify left)))
 (global_label
  "BPL1"
  (shape passive)
  (at 139.7 67.31 0)
  (fields_autoplaced yes)
  (effects (font (size 1 1)) (justify left)))
 (global_label
  "LPL1"
  (shape passive)
  (at 137.16 71.12 0)
  (fields_autoplaced yes)
  (effects (font (size 1 1)) (justify left)))
 (global_label
  "HKL2"
  (shape passive)
  (at 96.52 99.06 180)
  (fields_autoplaced yes)
  (effects (font (size 1 1)) (justify right)))
 (global_label
  "IAL2_1"
  (shape passive)
  (at 83.82 113.03 180)
  (fields_autoplaced yes)
  (effects (font (size 1 1)) (justify right)))
 (global_label
  "BKL2"
  (shape passive)
  (at 132.08 99.06 0)
  (fields_autoplaced yes)
  (effects (font (size 1 1)) (justify left)))
 (global_label
  "IAL2_2"
  (shape passive)
  (at 149.86 113.03 0)
  (fields_autoplaced yes)
  (effects (font (size 1 1)) (justify left)))
 (global_label
  "BPL2"
  (shape passive)
  (at 139.7 128.27 0)
  (fields_autoplaced yes)
  (effects (font (size 1 1)) (justify left)))
 (global_label
  "LPL2"
  (shape passive)
  (at 137.16 132.08 0)
  (fields_autoplaced yes)
  (effects (font (size 1 1)) (justify left)))
 (global_label
  "YM_L"
  (shape passive)
  (at 38.1 165.1 180)
  (fields_autoplaced yes)
  (effects (font (size 1 1)) (justify right)))
 (global_label
  "HPF_OUT_L"
  (shape passive)
  (at 22.86 172.72 180)
  (fields_autoplaced yes)
  (effects (font (size 1 1)) (justify right)))
 (global_label
  "NLL"
  (shape passive)
  (at 27.94 198.12 180)
  (fields_autoplaced yes)
  (effects (font (size 1 1)) (justify right)))
 (global_label
  "NLBL"
  (shape passive)
  (at 33.02 208.28 270)
  (fields_autoplaced yes)
  (effects (font (size 1 1)) (justify right)))
 (global_label
  "NLAL"
  (shape passive)
  (at 50.8 198.12 0)
  (fields_autoplaced yes)
  (effects (font (size 1 1)) (justify left))))
